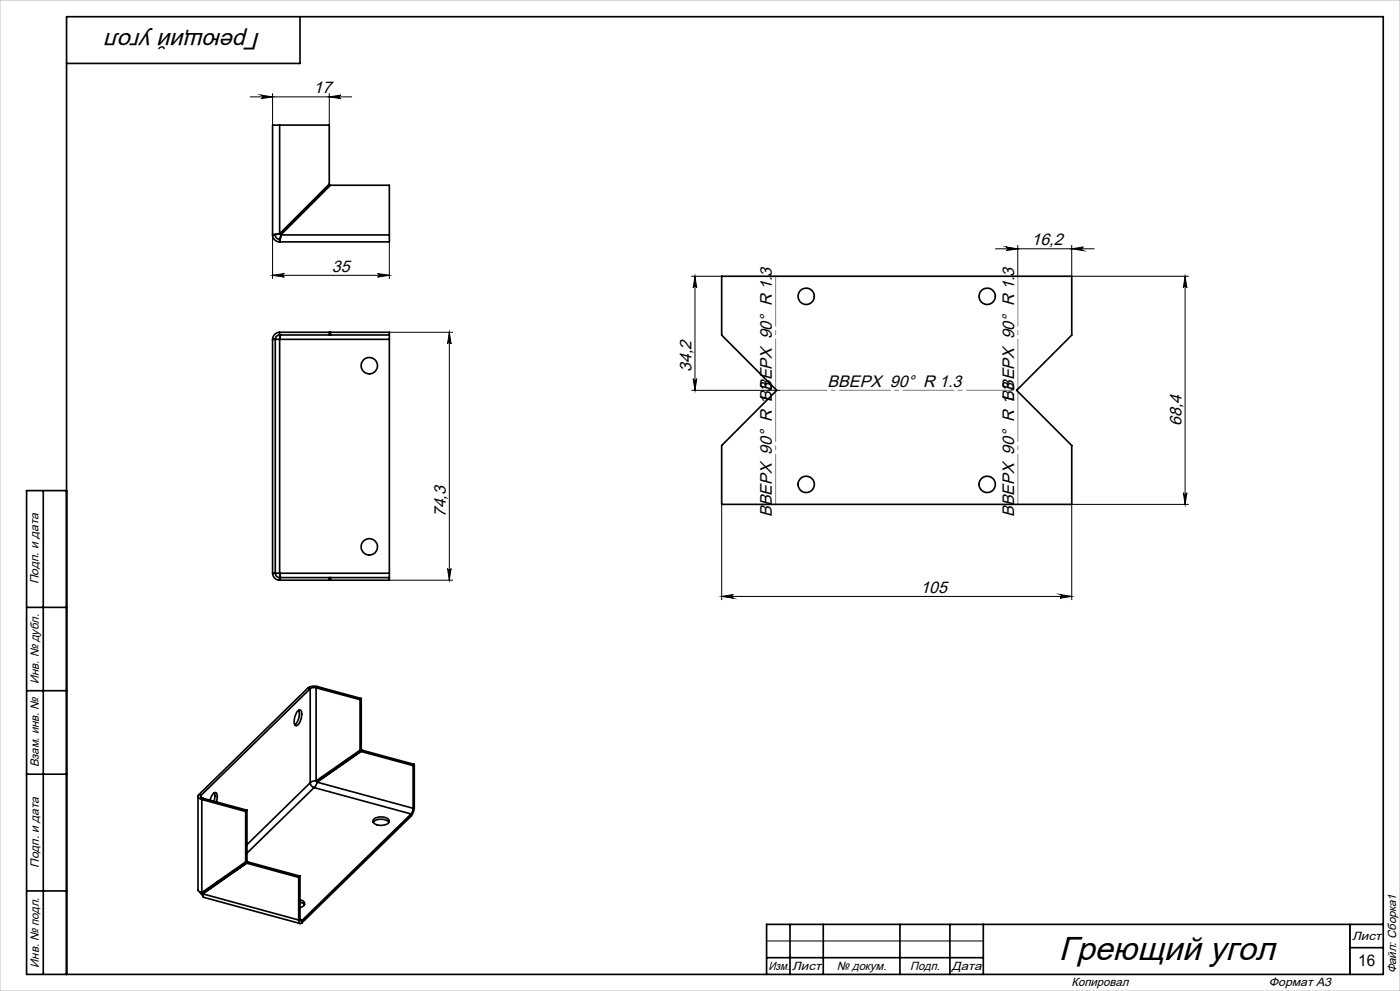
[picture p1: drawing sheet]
<svg xmlns="http://www.w3.org/2000/svg" width="420mm" height="297mm" viewBox="0 0 420 297" stroke-linecap="round" stroke-linejoin="round" font-family="sans-serif">
<g fill="none" stroke="#000" stroke-width=".3">
<path d="M75.1 29h30.4M78.3 28.5l3.5 .5-3.5 .6a.53 .53 0 0 0 .5-.6 .53 .53 0 0 0-.5-.5zM81.8 28v9.5M98.8 29l3.5-.5a.53 .53 0 0 0-.5 .5 .53 .53 0 0 0 .5 .6zM98.8 28v9.5M81.8 70.4v13.1M116.8 72.5v11M298.6 74.6h29.7M301.8 74l3.5 .6-3.5 .5a.55 .55 0 0 0 .5-.5 .55 .55 0 0 0-.5-.6zM305.3 73.6v9.2M321.5 74.6l3.5-.6a.55 .55 0 0 0-.5 .6 .55 .55 0 0 0 .5 .5zM321.5 73.6v9.2h35"/>
<path d="M81.8 82.5l3.5-.5a.53 .53 0 0 0-.5 .5 .53 .53 0 0 0 .5 .5zM81.8 82.5h35M113.3 82l3.5 .5-3.5 .5a.53 .53 0 0 0 .5-.5 .53 .53 0 0 0-.5-.5zM116.8 99.6h19M134.8 99.6l.5 3.5a.53 .53 0 0 0-.5-.5 .53 .53 0 0 0-.5 .5zM134.8 99.6v74.3M207.5 82.8h9M208.5 82.8l.5 3.5a.53 .53 0 0 0-.5-.5 .53 .53 0 0 0-.5 .5zM208.5 82.8v34.2M355.5 82.8l.6 3.5a.53 .53 0 0 0-.6-.5 .53 .53 0 0 0-.5 .5zM355.5 82.8v68.4M207.5 117h26.5"/>
<path d="M208 113.5a.53 .53 0 0 0 .5 .5 .53 .53 0 0 0 .5-.5l-.5 3.5zM216.5 151.2v28.5M321.5 151.2v28.5M321.5 151.2h35M355 147.7a.53 .53 0 0 0 .5 .5 .53 .53 0 0 0 .6-.5l-.6 3.5zM116.8 173.9h19M134.3 170.4a.53 .53 0 0 0 .5 .5 .53 .53 0 0 0 .5-.5l-.5 3.5zM216.5 178.7l3.5-.5a.55 .55 0 0 0-.5 .5 .55 .55 0 0 0 .5 .6zM216.5 178.7h105M318 178.2l3.5 .5-3.5 .6a.55 .55 0 0 0 .5-.6 .55 .55 0 0 0-.5-.5zM405 277v15M230 282h65"/>
</g>
<g fill="none" stroke="#000" stroke-width=".5">
<path d="M90 5v14h-70M83.9 37.5h-2.1v32.9M83.9 37.5v32.6M83.9 37.5h14.9v17.7l-14.9 14.9M81.8 70.4a2.11 2.11 0 0 0 2.1 2.1M81.8 70.4h.8M82.6 70.4a1.33 1.33 0 0 0 1.3 1.3M83.9 70.1l-2.1 .3M83.9 70.1l-1.3 .3M83.9 71.7v.8M84.2 70.4l-.3 2.1M84.2 70.4l-.3 1.3"/>
<path d="M84.2 70.4l14.9-14.9h17.7v14.9M84.2 70.4h32.6M116.8 70.4v2.1h-32.9M83.9 99.6a2.17 2.17 0 0 0-2.1 2.1M83.9 99.6v.8M83.9 99.6h32.9v.8M98.8 99.6v.8M99.1 99.6v.8M216.5 82.8h105v17.6l-16.5 16.6 16.5 16.5v17.7h-105v-17.7l16.5-16.5-16.5-16.6zM81.8 101.7v70.1M81.8 101.7h.8M82.6 101.7h1.3"/>
<path d="M82.6 101.7v70.1M83.9 100.4a1.33 1.33 0 0 0-1.3 1.3M83.9 101.7h32.9M83.9 101.7v70.1M83.9 100.4h32.9M84 100.4l-.1 1.3M84.2 100.4l-.3 1.3M116.8 100.4v1.3M116.8 101.7v70.1M13 147v145M20 147h-12v145h407v-287h-395v287M81.8 171.8a2.11 2.11 0 0 0 2.1 2.1"/>
<path d="M81.8 171.8h.8M82.6 171.8a1.33 1.33 0 0 0 1.3 1.3M82.6 171.8h1.3M83.9 171.8l.1 1.3M83.9 171.8l.3 1.3M83.9 171.8h32.9M83.9 173.1v.8M83.9 173.1h32.9M98.8 173.1v.8M99.1 173.1v.8M116.8 171.8v1.3M116.8 173.1v.8h-32.9"/>
<path d="M8 182h12M8 207h12M89.1 213.3a.69 .69 0 0 1 .9-.5 .69 .69 0 0 1 .5 .8 3.6 3.6 0 0 1-1.7 3.9 2.97 2.97 0 0 1 0-3.5zM89.6 212.9a4.5 4.5 0 0 1-1.2 4.3M92.4 206.2l-32.7 32M92.4 206.2l.7 .2M93.1 206.4l-32.7 31.9M93.1 206.4v28.2M94.8 206.1h-1.2l-.5 .3M94.8 206.1l13.2 3.6M94.8 206.1v27.9M95.2 205.8a3.2 3.2 0 0 0-2.8 .4"/>
<path d="M95.2 205.8l13.2 3.5M95.2 205.8l-.4 .3M108 209.7v15.1M108.4 209.3l-.4 .4M108.4 209.3v15.2l-.4 .3M8 232h12M59.4 238.7v28.1M59.7 238.2a.91 .91 0 0 0-.1 1 .91 .91 0 0 0 .9 .4M59.7 238.2l.7 .1M60.4 238.3a.57 .57 0 0 0-.1 .7 .57 .57 0 0 0 .6 .3M60.4 238.3v.7M60.5 239.6v27.9"/>
<path d="M60.5 239.6l13.2 3.6M60.9 239.3l13.2 3.5M60.9 239.3l-.4 .3M63 239.8a2.81 2.81 0 0 1 1.7-2.3 2.39 2.39 0 0 1 .2 2.8M64.3 237.6l.2 1-.3 1.5M93.1 234.6a1.69 1.69 0 0 0 1.1 1.4M93.1 234.6l-19 18.5M94.2 236l-20.1 19.7M94.2 236l29.1 7.9M94.8 234l-1 .1-.7 .5M95.1 234.4l-.9 1.6M95.1 234.4l28.8 7.8"/>
<path d="M108 224.8l-13.2 9.2M108.3 225.2l-13.2 9.2M108.3 225.2l15.6 4.2M108.7 224.9l15.6 4.2M108.7 224.9l-.4 .3M108.7 224.9l-13.6 9.5M123.9 229.4v12.8M124.3 229.1l-.4 .3M124.3 229.1v12.8M73.7 243.2v15.1M73.7 258.3l-13.2 9.2M74 258.7l15.6 4.3"/>
<path d="M74 258.7l-13.1 9.2M74.1 242.8l-.4 .4M74.1 242.8v15.1l-.4 .4M74.4 258.3l15.6 4.3M74.4 258.3l-.4 .4M74.4 258.3l-13.5 9.6M112 246.4a3.5 3.5 0 0 1 4.7 0M112.1 245.5a3.4 3.4 0 0 1 4.7 .5 2.35 2.35 0 0 1-3.2 1.3 1.28 1.28 0 0 1-1.3-.4 1.28 1.28 0 0 1-.2-1.4zM123.3 243.9l-32.7 32M123.3 243.9v.7M123.3 244.6l-32.7 31.9M123.9 242.2l-.1 1-.5 .7"/>
<path d="M124.3 241.9a4.5 4.5 0 0 1-1 2.7M124.3 241.9l-.4 .3M8 267h12M59.4 266.8l.5 .5 .6 .2M59.9 267.3l.9 1.1M60.7 267.4l.3 .3M60.9 267.9l-.1 .6 .3 .4M60.9 267.9l28.7 7.8M61.1 268.9l29 7.9M65.6 263.9l-1.8 1.8M89.6 275.7l.3 1 .7-.2M89.6 263v12.7"/>
<path d="M90 275.3a.4 .4 0 0 0 0 .6 .4 .4 0 0 0 .6 0M90 269.7a1.17 1.17 0 0 1 1.1 .5 1.17 1.17 0 0 1 .1 1.2l-1.2 .6M90 270.4l.9 .3 .4 .5M90 262.6v12.7M90 262.6l-.4 .4M90 275.3l-.4 .4M90 275.7l.6 .2M90.6 275.9v.6M237 277v15M247 277v15M270 277v15M285 277v15"/>
<path d="M295 277v15M405 277v15M415 277h-185v15M230 287h65M405 284h10"/>
<circle cx="241.9" cy="88.8" r="2.45"/>
<circle cx="296.1" cy="88.8" r="2.45"/>
<circle cx="110.8" cy="109.6" r="2.45"/>
<circle cx="241.9" cy="145.2" r="2.46"/>
<circle cx="296.2" cy="145.2" r="2.45"/>
<circle cx="110.8" cy="163.9" r="2.45"/>
</g>
<path d="M305.4 82.8v33.8M232.7 116.6v-33.8M305.4 117.3v33.9M232.7 151.2v-33.9" fill="none" stroke="#808080" stroke-width=".3" stroke-dasharray="15.2 1.3 1.3 1.3" stroke-dashoffset=".2"/>
<path d="M304.1 117h-70.1" fill="none" stroke="#808080" stroke-width=".3" stroke-dasharray="15.2 1.3 1.3 1.3" stroke-dashoffset="1.1"/>
<path d="M0 0h420v297h-420z" fill="none" stroke="#c0c0c0" stroke-width=".3"/>
<g fill="#000">
<path d="M78.3 28.5l3.5 .5-3.5 .6a.53 .53 0 0 0 .5-.6 .53 .53 0 0 0-.5-.5zM98.8 29l3.5-.5a.53 .53 0 0 0-.5 .5 .53 .53 0 0 0 .5 .6zM81.8 82.5l3.5-.5a.53 .53 0 0 0-.5 .5 .53 .53 0 0 0 .5 .5zM113.3 82l3.5 .5-3.5 .5a.53 .53 0 0 0 .5-.5 .53 .53 0 0 0-.5-.5z"/>
<path d="M301.8 74l3.5 .6-3.5 .5a.55 .55 0 0 0 .5-.5 .55 .55 0 0 0-.5-.6zM321.5 74.6l3.5-.6a.55 .55 0 0 0-.5 .6 .55 .55 0 0 0 .5 .5z"/>
<path d="M355.5 82.8l.6 3.5a.53 .53 0 0 0-.6-.5 .53 .53 0 0 0-.5 .5zM355 147.7a.53 .53 0 0 0 .5 .5 .53 .53 0 0 0 .6-.5l-.6 3.5zM208.5 82.8l.5 3.5a.53 .53 0 0 0-.5-.5 .53 .53 0 0 0-.5 .5zM208 113.5a.53 .53 0 0 0 .5 .5 .53 .53 0 0 0 .5-.5l-.5 3.5z"/>
<path d="M134.8 99.6l.5 3.5a.53 .53 0 0 0-.5-.5 .53 .53 0 0 0-.5 .5zM134.3 170.4a.53 .53 0 0 0 .5 .5 .53 .53 0 0 0 .5-.5l-.5 3.5z"/>
<path d="M318 178.2l3.5 .5-3.5 .6a.55 .55 0 0 0 .5-.6 .55 .55 0 0 0-.5-.5zM216.5 178.7l3.5-.5a.55 .55 0 0 0-.5 .5 .55 .55 0 0 0 .5 .6z"/>
</g>
<text font-size="10" x="317.6" y="287.6">Греющий угол</text>
<text font-size="7.1" x="78.1" y="9.8" transform="rotate(-180 78.1 9.8)">Греющий угол</text>
<g font-size="5">
<text x="94.1" y="27.9">17</text>
<text x="309.4" y="73.5">16,2</text>
<text x="99.6" y="81.4">35</text>
<text x="207.4" y="111.5" transform="rotate(-90 207.4 111.5)">34,2</text>
<text x="248.3" y="115.9">ВВЕРХ 90° R 1.3</text>
<text x="231.6" y="120.4" transform="rotate(-90 231.6 120.4)">ВВЕРХ 90° R 1.3</text>
<text x="304.3" y="120.4" transform="rotate(-90 304.3 120.4)">ВВЕРХ 90° R 1.3</text>
<text x="354.5" y="127.7" transform="rotate(-90 354.5 127.7)">68,4</text>
<text x="133.7" y="155.1" transform="rotate(-90 133.7 155.1)">74,3</text>
<text x="231.6" y="155" transform="rotate(-90 231.6 155)">ВВЕРХ 90° R 1.3</text>
<text x="304.3" y="155" transform="rotate(-90 304.3 155)">ВВЕРХ 90° R 1.3</text>
<text x="276.1" y="177.6">105</text>
</g>
<text font-size="4.8" x="407.4" y="289.5">16</text>
<g font-size="3.6">
<text x="11.6" y="175.1" transform="rotate(-90 11.6 175.1)">Подп. и дата</text>
<text x="11.6" y="205" transform="rotate(-90 11.6 205)">Инв. № дубл.</text>
<text x="11.6" y="230" transform="rotate(-90 11.6 230)">Взам. инв. №</text>
<text x="11.6" y="260.1" transform="rotate(-90 11.6 260.1)">Подп. и дата</text>
<text x="405.6" y="281.6">Лист</text>
<text x="11.6" y="290" transform="rotate(-90 11.6 290)">Инв. № подл.</text>
<text x="230.5" y="290.6">Изм.</text>
<text x="237.7" y="290.6">Лист</text>
<text x="251" y="290.6">№ докум.</text>
<text x="273" y="290.6">Подп.</text>
<text x="285.5" y="290.6">Дата</text>
<text x="418.8" y="291.7" transform="rotate(-90 418.8 291.7)">Файл: Сборка1</text>
<text x="321.5" y="295.6">Копировал</text>
<text x="380.7" y="295.6">Формат А3</text>
</g>
</svg>
